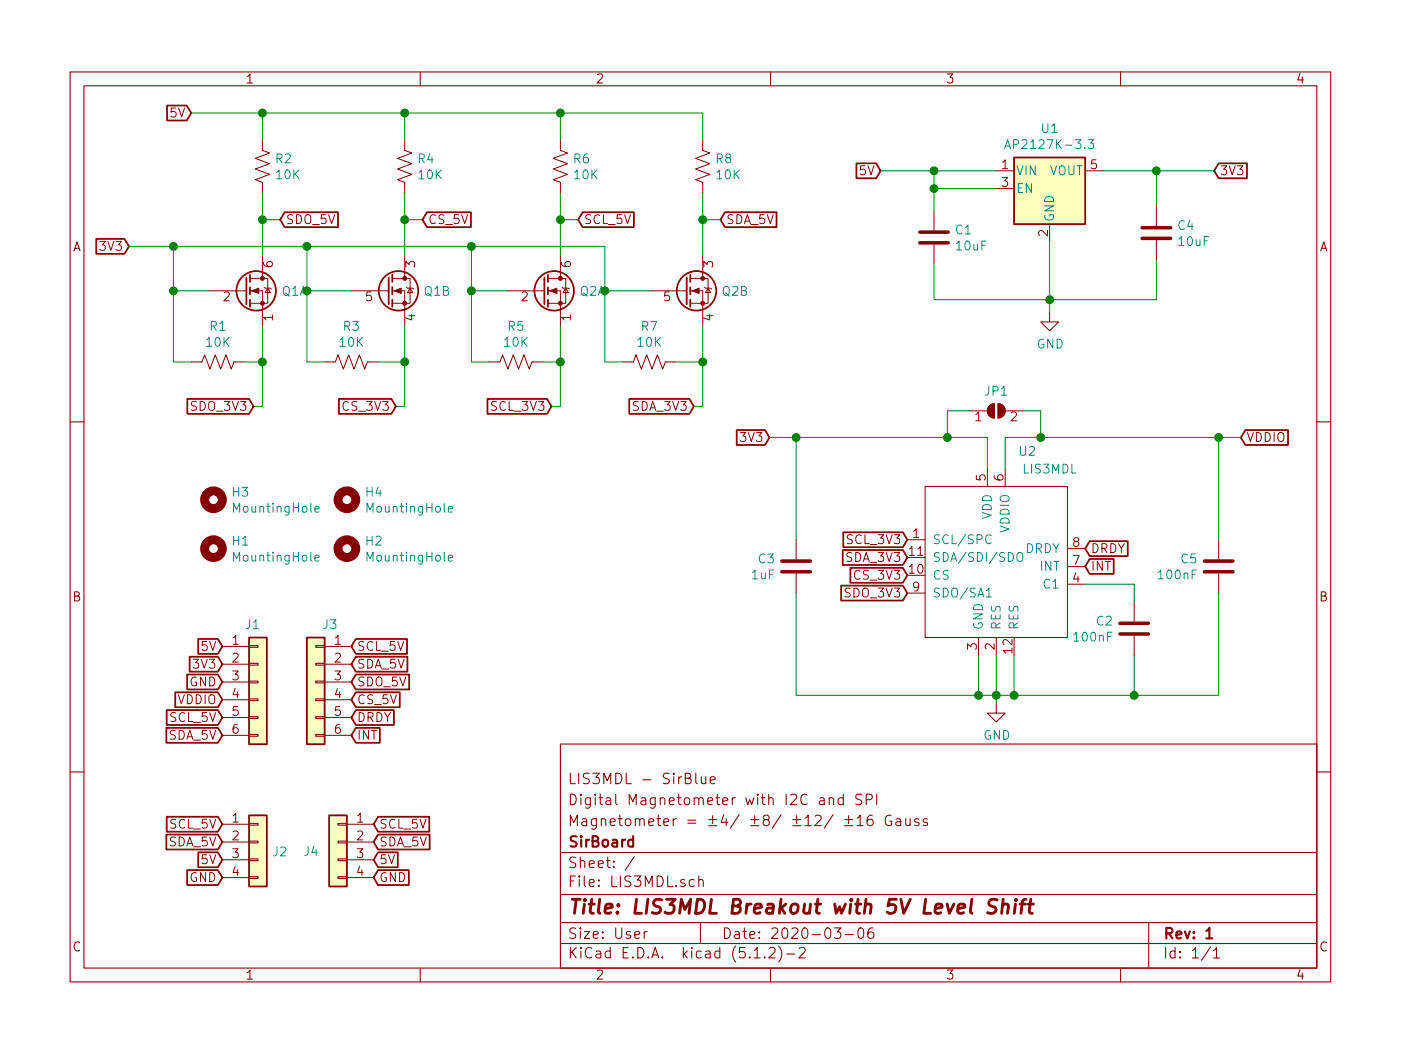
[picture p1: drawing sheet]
EESchema Schematic File Version 4
LIBS:LIS3MDL-cache
EELAYER 29 0
EELAYER END
$Descr User 7874 5906
encoding utf-8
Sheet 1 1
Title "LIS3MDL Breakout with 5V Level Shift"
Date "2020-03-06"
Rev "1"
Comp "SirBoard"
Comment1 "Magnetometer = ±4/ ±8/ ±12/ ±16 Gauss"
Comment2 "Digital Magnetometer with I2C and SPI"
Comment3 "LIS3MDL - SirBlue"
Comment4 ""
$EndDescr
Wire Wire Line
	5250 1475 5250 1675
Wire Wire Line
	5250 1675 5900 1675
Connection ~ 5900 1675
Wire Wire Line
	5600 950  5250 950 
Wire Wire Line
	5250 950  5250 1050
Wire Wire Line
	5250 1050 5600 1050
Wire Wire Line
	5250 1050 5250 1175
Connection ~ 5250 1050
Wire Wire Line
	6200 950  6500 950 
Wire Wire Line
	6500 950  6500 1150
Text GLabel 4950 950  0    50   Input ~ 0
5V
Wire Wire Line
	4950 950  5250 950 
Connection ~ 5250 950 
Text GLabel 6825 950  2    50   Input ~ 0
3V3
Connection ~ 6500 950 
$Comp
L power:GND #PWR0101
U 1 1
P 5900 1750
F 0 "#PWR0101" H 5900 1500 50  0001 C CNN
F 1 "GND" H 5904 1578 50  0000 C CNN
F 2 "" H 5900 1750 50  0001 C CNN
F 3 "" H 5900 1750 50  0001 C CNN
	1    5900 1750
	1    0    0    -1  
$EndComp
Wire Wire Line
	5900 1750 5900 1675
Text GLabel 4325 2450 0    50   Input ~ 0
3V3
Text GLabel 1075 625  0    50   Input ~ 0
5V
Wire Wire Line
	6500 1675 5900 1675
Wire Wire Line
	6500 1450 6500 1675
$Comp
L Regulator_Linear:AP2127K-3.3 U1
U 1 1
P 5900 1050
F 0 "U1" H 5900 1390 50  0000 C CNN
F 1 "AP2127K-3.3" H 5900 1300 50  0000 C CNN
F 2 "Package_TO_SOT_SMD:SOT-23-5" H 5900 1375 50  0001 C CNN
F 3 "https://www.diodes.com/assets/Datasheets/AP2127.pdf" H 5900 1150 50  0001 C CNN
F 4 "C156285" H 5900 1050 50  0001 C CNN "Part"
	1    5900 1050
	1    0    0    -1  
$EndComp
Wire Wire Line
	5900 1350 5900 1675
$Comp
L Device:Q_DUAL_NMOS_S1G1D2S2G2D1 Q1
U 1 1
P 1375 1625
F 0 "Q1" H 1581 1625 50  0000 L CNN
F 1 "BSS138DW" H 1580 1580 50  0001 L CNN
F 2 "Package_TO_SOT_SMD:SOT-363_SC-70-6" H 1575 1625 50  0001 C CNN
F 3 "~" H 1575 1625 50  0001 C CNN
	1    1375 1625
	1    0    0    -1  
$EndComp
$Comp
L Device:Q_DUAL_NMOS_S1G1D2S2G2D1 Q1
U 2 1
P 2175 1625
F 0 "Q1" H 2380 1625 50  0000 L CNN
F 1 "BSS138DW" H 2380 1580 50  0001 L CNN
F 2 "Package_TO_SOT_SMD:SOT-363_SC-70-6" H 2375 1625 50  0001 C CNN
F 3 "~" H 2375 1625 50  0001 C CNN
	2    2175 1625
	1    0    0    -1  
$EndComp
$Comp
L Device:R_US R2
U 1 1
P 1475 925
F 0 "R2" H 1543 970 50  0000 L CNN
F 1 "10K" H 1543 880 50  0000 L CNN
F 2 "Resistor_SMD:R_0603_1608Metric" V 1515 915 50  0001 C CNN
F 3 "~" H 1475 925 50  0001 C CNN
F 4 "C99198" H 1475 925 50  0001 C CNN "Part"
	1    1475 925 
	1    0    0    -1  
$EndComp
$Comp
L Device:R_US R4
U 1 1
P 2275 925
F 0 "R4" H 2343 970 50  0000 L CNN
F 1 "10K" H 2343 880 50  0000 L CNN
F 2 "Resistor_SMD:R_0603_1608Metric" V 2315 915 50  0001 C CNN
F 3 "~" H 2275 925 50  0001 C CNN
F 4 "C99198" H 2275 925 50  0001 C CNN "Part"
	1    2275 925 
	1    0    0    -1  
$EndComp
$Comp
L Device:R_US R1
U 1 1
P 1225 2025
F 0 "R1" V 1022 2025 50  0000 C CNN
F 1 "10K" V 1112 2025 50  0000 C CNN
F 2 "Resistor_SMD:R_0603_1608Metric" V 1265 2015 50  0001 C CNN
F 3 "~" H 1225 2025 50  0001 C CNN
F 4 "C99198" V 1225 2025 50  0001 C CNN "Part"
	1    1225 2025
	0    1    1    0   
$EndComp
Wire Wire Line
	2275 625  2275 775 
Wire Wire Line
	1475 775  1475 625 
Wire Wire Line
	2275 1075 2275 1225
Wire Wire Line
	1175 1625 975  1625
Wire Wire Line
	975  1625 975  2025
Wire Wire Line
	975  2025 1075 2025
Wire Wire Line
	1375 2025 1475 2025
Wire Wire Line
	1475 2025 1475 1825
Wire Wire Line
	1825 2025 1725 2025
Wire Wire Line
	1725 2025 1725 1625
Wire Wire Line
	1725 1625 1975 1625
Wire Wire Line
	2125 2025 2275 2025
Wire Wire Line
	2275 2025 2275 1825
Wire Wire Line
	2275 625  1475 625 
Wire Wire Line
	1075 625  1475 625 
Connection ~ 1475 625 
Text GLabel 725  1375 0    50   Input ~ 0
3V3
Wire Wire Line
	725  1375 975  1375
Wire Wire Line
	975  1375 975  1625
Connection ~ 975  1625
Wire Wire Line
	1475 1075 1475 1225
Wire Wire Line
	975  1375 1725 1375
Wire Wire Line
	1725 1375 1725 1625
Connection ~ 975  1375
Connection ~ 1725 1625
Text GLabel 3100 2275 0    50   Input ~ 0
SCL_3V3
Text GLabel 3900 2275 0    50   Input ~ 0
SDA_3V3
Wire Wire Line
	2275 2025 2275 2275
Wire Wire Line
	2275 2275 2225 2275
Connection ~ 2275 2025
Wire Wire Line
	1475 2025 1475 2275
Wire Wire Line
	1475 2275 1425 2275
Connection ~ 1475 2025
Text GLabel 3250 1225 2    50   Input ~ 0
SCL_5V
Text GLabel 4050 1225 2    50   Input ~ 0
SDA_5V
Connection ~ 2275 1225
Wire Wire Line
	2275 1225 2275 1425
Wire Wire Line
	1575 1225 1475 1225
Connection ~ 1475 1225
Wire Wire Line
	1475 1225 1475 1425
Wire Wire Line
	2275 1225 2375 1225
Text GLabel 1975 3625 2    50   Input ~ 0
SCL_5V
Text GLabel 1975 3725 2    50   Input ~ 0
SDA_5V
Text GLabel 1250 3725 0    50   Input ~ 0
3V3
Text GLabel 1250 3625 0    50   Input ~ 0
5V
$Comp
L Mechanical:MountingHole H4
U 1 1
P 1950 2800
F 0 "H4" H 2050 2845 50  0000 L CNN
F 1 "MountingHole" H 2050 2755 50  0000 L CNN
F 2 "SirBoardLibrary:MountingHole_M2.5_SirBoard" H 1950 2800 50  0001 C CNN
F 3 "~" H 1950 2800 50  0001 C CNN
	1    1950 2800
	1    0    0    -1  
$EndComp
$Comp
L Mechanical:MountingHole H3
U 1 1
P 1200 2800
F 0 "H3" H 1300 2845 50  0000 L CNN
F 1 "MountingHole" H 1300 2755 50  0000 L CNN
F 2 "SirBoardLibrary:MountingHole_M2.5_SirBoard" H 1200 2800 50  0001 C CNN
F 3 "~" H 1200 2800 50  0001 C CNN
	1    1200 2800
	1    0    0    -1  
$EndComp
$Comp
L power:GND #PWR0106
U 1 1
P 5600 3950
F 0 "#PWR0106" H 5600 3700 50  0001 C CNN
F 1 "GND" H 5604 3778 50  0000 C CNN
F 2 "" H 5600 3950 50  0001 C CNN
F 3 "" H 5600 3950 50  0001 C CNN
	1    5600 3950
	1    0    0    -1  
$EndComp
Text GLabel 6100 3175 2    50   Input ~ 0
INT
Text GLabel 1975 4125 2    50   Input ~ 0
INT
Text GLabel 1250 3825 0    50   Input ~ 0
GND
Wire Wire Line
	6500 950  6825 950 
$Comp
L Mechanical:MountingHole H2
U 1 1
P 1950 3075
F 0 "H2" H 2050 3120 50  0000 L CNN
F 1 "MountingHole" H 2050 3030 50  0000 L CNN
F 2 "SirBoardLibrary:MountingHole_M2.5_SirBoard" H 1950 3075 50  0001 C CNN
F 3 "~" H 1950 3075 50  0001 C CNN
	1    1950 3075
	1    0    0    -1  
$EndComp
$Comp
L Mechanical:MountingHole H1
U 1 1
P 1200 3075
F 0 "H1" H 1300 3120 50  0000 L CNN
F 1 "MountingHole" H 1300 3030 50  0000 L CNN
F 2 "SirBoardLibrary:MountingHole_M2.5_SirBoard" H 1200 3075 50  0001 C CNN
F 3 "~" H 1200 3075 50  0001 C CNN
	1    1200 3075
	1    0    0    -1  
$EndComp
$Comp
L Device:R_US R3
U 1 1
P 1975 2025
F 0 "R3" V 1772 2025 50  0000 C CNN
F 1 "10K" V 1862 2025 50  0000 C CNN
F 2 "Resistor_SMD:R_0603_1608Metric" V 2015 2015 50  0001 C CNN
F 3 "~" H 1975 2025 50  0001 C CNN
F 4 "C99198" V 1975 2025 50  0001 C CNN "Part"
	1    1975 2025
	0    1    1    0   
$EndComp
$Comp
L Device:C C1
U 1 1
P 5250 1325
F 0 "C1" H 5365 1370 50  0000 L CNN
F 1 "10uF" H 5365 1280 50  0000 L CNN
F 2 "Capacitor_SMD:C_0805_2012Metric" H 5288 1175 50  0001 C CNN
F 3 "~" H 5250 1325 50  0001 C CNN
F 4 "C95841" H 5250 1325 50  0001 C CNN "Part"
	1    5250 1325
	1    0    0    -1  
$EndComp
$Comp
L Device:C C2
U 1 1
P 6375 3525
F 0 "C2" H 6490 3570 50  0000 L CNN
F 1 "100nF" H 6490 3480 50  0000 L CNN
F 2 "Capacitor_SMD:C_0603_1608Metric" H 6413 3375 50  0001 C CNN
F 3 "~" H 6375 3525 50  0001 C CNN
F 4 "C42998" H 6375 3525 50  0001 C CNN "Part"
	1    6375 3525
	-1   0    0    -1  
$EndComp
Text GLabel 5100 3125 0    50   Input ~ 0
SDA_3V3
Text GLabel 5100 3025 0    50   Input ~ 0
SCL_3V3
Wire Wire Line
	5600 3950 5600 3900
$Comp
L Device:Q_DUAL_NMOS_S1G1D2S2G2D1 Q2
U 1 1
P 3050 1625
F 0 "Q2" H 3256 1625 50  0000 L CNN
F 1 "BSS138DW" H 3255 1580 50  0001 L CNN
F 2 "Package_TO_SOT_SMD:SOT-363_SC-70-6" H 3250 1625 50  0001 C CNN
F 3 "~" H 3250 1625 50  0001 C CNN
	1    3050 1625
	1    0    0    -1  
$EndComp
$Comp
L Device:Q_DUAL_NMOS_S1G1D2S2G2D1 Q2
U 2 1
P 3850 1625
F 0 "Q2" H 4055 1625 50  0000 L CNN
F 1 "BSS138DW" H 4055 1580 50  0001 L CNN
F 2 "Package_TO_SOT_SMD:SOT-363_SC-70-6" H 4050 1625 50  0001 C CNN
F 3 "~" H 4050 1625 50  0001 C CNN
	2    3850 1625
	1    0    0    -1  
$EndComp
$Comp
L Device:R_US R6
U 1 1
P 3150 925
F 0 "R6" H 3218 970 50  0000 L CNN
F 1 "10K" H 3218 880 50  0000 L CNN
F 2 "Resistor_SMD:R_0603_1608Metric" V 3190 915 50  0001 C CNN
F 3 "~" H 3150 925 50  0001 C CNN
F 4 "C99198" H 3150 925 50  0001 C CNN "Part"
	1    3150 925 
	1    0    0    -1  
$EndComp
$Comp
L Device:R_US R8
U 1 1
P 3950 925
F 0 "R8" H 4018 970 50  0000 L CNN
F 1 "10K" H 4018 880 50  0000 L CNN
F 2 "Resistor_SMD:R_0603_1608Metric" V 3990 915 50  0001 C CNN
F 3 "~" H 3950 925 50  0001 C CNN
F 4 "C99198" H 3950 925 50  0001 C CNN "Part"
	1    3950 925 
	1    0    0    -1  
$EndComp
$Comp
L Device:R_US R5
U 1 1
P 2900 2025
F 0 "R5" V 2697 2025 50  0000 C CNN
F 1 "10K" V 2787 2025 50  0000 C CNN
F 2 "Resistor_SMD:R_0603_1608Metric" V 2940 2015 50  0001 C CNN
F 3 "~" H 2900 2025 50  0001 C CNN
F 4 "C99198" V 2900 2025 50  0001 C CNN "Part"
	1    2900 2025
	0    1    1    0   
$EndComp
Wire Wire Line
	3950 625  3950 775 
Wire Wire Line
	3150 775  3150 625 
Wire Wire Line
	3950 1075 3950 1225
Wire Wire Line
	2850 1625 2650 1625
Wire Wire Line
	2650 1625 2650 2025
Wire Wire Line
	2650 2025 2750 2025
Wire Wire Line
	3050 2025 3150 2025
Wire Wire Line
	3150 2025 3150 1825
Wire Wire Line
	3500 2025 3400 2025
Wire Wire Line
	3400 2025 3400 1625
Wire Wire Line
	3400 1625 3650 1625
Wire Wire Line
	3800 2025 3950 2025
Wire Wire Line
	3950 2025 3950 1825
Wire Wire Line
	3950 625  3150 625 
Wire Wire Line
	2275 625  3150 625 
Connection ~ 3150 625 
Wire Wire Line
	1725 1375 2650 1375
Wire Wire Line
	2650 1375 2650 1625
Connection ~ 2650 1625
Wire Wire Line
	3150 1075 3150 1225
Wire Wire Line
	2650 1375 3400 1375
Wire Wire Line
	3400 1375 3400 1625
Connection ~ 2650 1375
Connection ~ 3400 1625
Text GLabel 2225 2275 0    50   Input ~ 0
CS_3V3
Wire Wire Line
	3950 2025 3950 2275
Wire Wire Line
	3950 2275 3900 2275
Connection ~ 3950 2025
Wire Wire Line
	3150 2025 3150 2275
Wire Wire Line
	3150 2275 3100 2275
Connection ~ 3150 2025
Text GLabel 2375 1225 2    50   Input ~ 0
CS_5V
Connection ~ 3950 1225
Wire Wire Line
	3950 1225 3950 1425
Wire Wire Line
	3250 1225 3150 1225
Connection ~ 3150 1225
Wire Wire Line
	3150 1225 3150 1425
Wire Wire Line
	3950 1225 4050 1225
$Comp
L Device:R_US R7
U 1 1
P 3650 2025
F 0 "R7" V 3447 2025 50  0000 C CNN
F 1 "10K" V 3537 2025 50  0000 C CNN
F 2 "Resistor_SMD:R_0603_1608Metric" V 3690 2015 50  0001 C CNN
F 3 "~" H 3650 2025 50  0001 C CNN
F 4 "C99198" V 3650 2025 50  0001 C CNN "Part"
	1    3650 2025
	0    1    1    0   
$EndComp
Connection ~ 1725 1375
Connection ~ 2275 625 
Text GLabel 1975 3925 2    50   Input ~ 0
CS_5V
Text GLabel 5100 3325 0    50   Input ~ 0
SDO_3V3
Text GLabel 5100 3225 0    50   Input ~ 0
CS_3V3
Text GLabel 1425 2275 0    50   Input ~ 0
SDO_3V3
Text GLabel 1575 1225 2    50   Input ~ 0
SDO_5V
Text GLabel 1975 3825 2    50   Input ~ 0
SDO_5V
$Comp
L Device:C C4
U 1 1
P 6500 1300
F 0 "C4" H 6615 1345 50  0000 L CNN
F 1 "10uF" H 6615 1255 50  0000 L CNN
F 2 "Capacitor_SMD:C_0805_2012Metric" H 6538 1150 50  0001 C CNN
F 3 "~" H 6500 1300 50  0001 C CNN
F 4 "C95841" H 6500 1300 50  0001 C CNN "Part"
	1    6500 1300
	1    0    0    -1  
$EndComp
$Comp
L Connector_Generic:Conn_01x06 J1
U 1 1
P 1450 3825
F 0 "J1" H 1375 4150 50  0000 L CNN
F 1 "Conn_01x06" H 1529 3727 50  0001 L CNN
F 2 "Connector_PinHeader_2.54mm:PinHeader_1x06_P2.54mm_Vertical" H 1450 3825 50  0001 C CNN
F 3 "~" H 1450 3825 50  0001 C CNN
	1    1450 3825
	1    0    0    -1  
$EndComp
$Comp
L Connector_Generic:Conn_01x06 J3
U 1 1
P 1775 3825
F 0 "J3" H 1694 4150 50  0000 C CNN
F 1 "Conn_01x06" H 1854 3727 50  0001 L CNN
F 2 "Connector_PinHeader_2.54mm:PinHeader_1x06_P2.54mm_Vertical" H 1775 3825 50  0001 C CNN
F 3 "~" H 1775 3825 50  0001 C CNN
	1    1775 3825
	-1   0    0    -1  
$EndComp
Text GLabel 1250 4025 0    50   Input ~ 0
SCL_5V
Text GLabel 1250 4125 0    50   Input ~ 0
SDA_5V
Text GLabel 1250 3925 0    50   Input ~ 0
VDDIO
Text GLabel 1975 4025 2    50   Input ~ 0
DRDY
$Comp
L Connector_Generic:Conn_01x04 J2
U 1 1
P 1450 4725
F 0 "J2" H 1529 4672 50  0000 L CNN
F 1 "Conn_01x04" H 1529 4627 50  0001 L CNN
F 2 "SirBoardLibrary:SirBlue_Connector" H 1450 4725 50  0001 C CNN
F 3 "~" H 1450 4725 50  0001 C CNN
F 4 "C160404" H 1450 4725 50  0001 C CNN "Part"
	1    1450 4725
	1    0    0    -1  
$EndComp
$Comp
L Connector_Generic:Conn_01x04 J4
U 1 1
P 1900 4725
F 0 "J4" H 2050 4675 50  0000 C CNN
F 1 "Conn_01x04" H 1979 4627 50  0001 L CNN
F 2 "SirBoardLibrary:SirBlue_Connector" H 1900 4725 50  0001 C CNN
F 3 "~" H 1900 4725 50  0001 C CNN
F 4 "C160404" H 1900 4725 50  0001 C CNN "Part"
	1    1900 4725
	-1   0    0    -1  
$EndComp
Text GLabel 1250 4825 0    50   Input ~ 0
5V
Text GLabel 1250 4925 0    50   Input ~ 0
GND
Text GLabel 1250 4625 0    50   Input ~ 0
SCL_5V
Text GLabel 1250 4725 0    50   Input ~ 0
SDA_5V
Text GLabel 2100 4825 2    50   Input ~ 0
5V
Text GLabel 2100 4925 2    50   Input ~ 0
GND
Text GLabel 2100 4625 2    50   Input ~ 0
SCL_5V
Text GLabel 2100 4725 2    50   Input ~ 0
SDA_5V
Text GLabel 6100 3075 2    50   Input ~ 0
DRDY
$Comp
L SirBoard_Library:LIS3MDL U2
U 1 1
P 5600 3175
F 0 "U2" H 5775 3825 50  0000 C CNN
F 1 "LIS3MDL" H 5900 3725 50  0000 C CNN
F 2 "Package_LGA:LGA-12_2x2mm_P0.5mm" H 5900 3775 50  0001 C CNN
F 3 "https://docs.rs-online.com/5fad/0900766b814b0357.pdf" H 5900 3775 50  0001 C CNN
F 4 "917-2725" H 5600 3175 50  0001 C CNN "Part"
	1    5600 3175
	1    0    0    -1  
$EndComp
$Comp
L Device:C C5
U 1 1
P 6850 3175
F 0 "C5" H 6965 3220 50  0000 L CNN
F 1 "100nF" H 6965 3130 50  0000 L CNN
F 2 "Capacitor_SMD:C_0603_1608Metric" H 6888 3025 50  0001 C CNN
F 3 "~" H 6850 3175 50  0001 C CNN
F 4 "C42998" H 6850 3175 50  0001 C CNN "Part"
	1    6850 3175
	-1   0    0    -1  
$EndComp
$Comp
L Device:C C3
U 1 1
P 4475 3175
F 0 "C3" H 4590 3220 50  0000 L CNN
F 1 "1uF" H 4590 3130 50  0000 L CNN
F 2 "Capacitor_SMD:C_0603_1608Metric" H 4513 3025 50  0001 C CNN
F 3 "~" H 4475 3175 50  0001 C CNN
F 4 "C29936" H 4475 3175 50  0001 C CNN "Part"
	1    4475 3175
	-1   0    0    -1  
$EndComp
Wire Wire Line
	5650 2625 5650 2450
Wire Wire Line
	5650 2450 5850 2450
Wire Wire Line
	6850 2450 6850 3025
Wire Wire Line
	6850 3325 6850 3900
Wire Wire Line
	6850 3900 6375 3900
Connection ~ 5600 3900
Wire Wire Line
	5600 3900 5500 3900
Wire Wire Line
	5600 3675 5600 3900
Wire Wire Line
	5500 3675 5500 3900
Connection ~ 5500 3900
Wire Wire Line
	5700 3675 5700 3900
Connection ~ 5700 3900
Wire Wire Line
	5700 3900 5600 3900
Wire Wire Line
	6375 3675 6375 3900
Connection ~ 6375 3900
Wire Wire Line
	6375 3900 5700 3900
Wire Wire Line
	6375 3375 6375 3275
Wire Wire Line
	6375 3275 6100 3275
Wire Wire Line
	4475 3325 4475 3900
Wire Wire Line
	4475 3900 5500 3900
Wire Wire Line
	4475 3025 4475 2450
Wire Wire Line
	4475 2450 5325 2450
Wire Wire Line
	5550 2450 5550 2625
$Comp
L Jumper:SolderJumper_2_Open JP1
U 1 1
P 5600 2300
F 0 "JP1" H 5600 2413 50  0000 C CNN
F 1 "SolderJumper_2_Open" H 5600 2413 50  0001 C CNN
F 2 "Jumper:SolderJumper-2_P1.3mm_Open_RoundedPad1.0x1.5mm" H 5600 2300 50  0001 C CNN
F 3 "~" H 5600 2300 50  0001 C CNN
	1    5600 2300
	1    0    0    -1  
$EndComp
Wire Wire Line
	5750 2300 5850 2300
Wire Wire Line
	5850 2300 5850 2450
Connection ~ 5850 2450
Wire Wire Line
	5850 2450 6850 2450
Wire Wire Line
	5450 2300 5325 2300
Wire Wire Line
	5325 2300 5325 2450
Connection ~ 5325 2450
Wire Wire Line
	5325 2450 5550 2450
Wire Wire Line
	4325 2450 4475 2450
Connection ~ 4475 2450
Text GLabel 6975 2450 2    50   Input ~ 0
VDDIO
Wire Wire Line
	6975 2450 6850 2450
Connection ~ 6850 2450
$EndSCHEMATC
